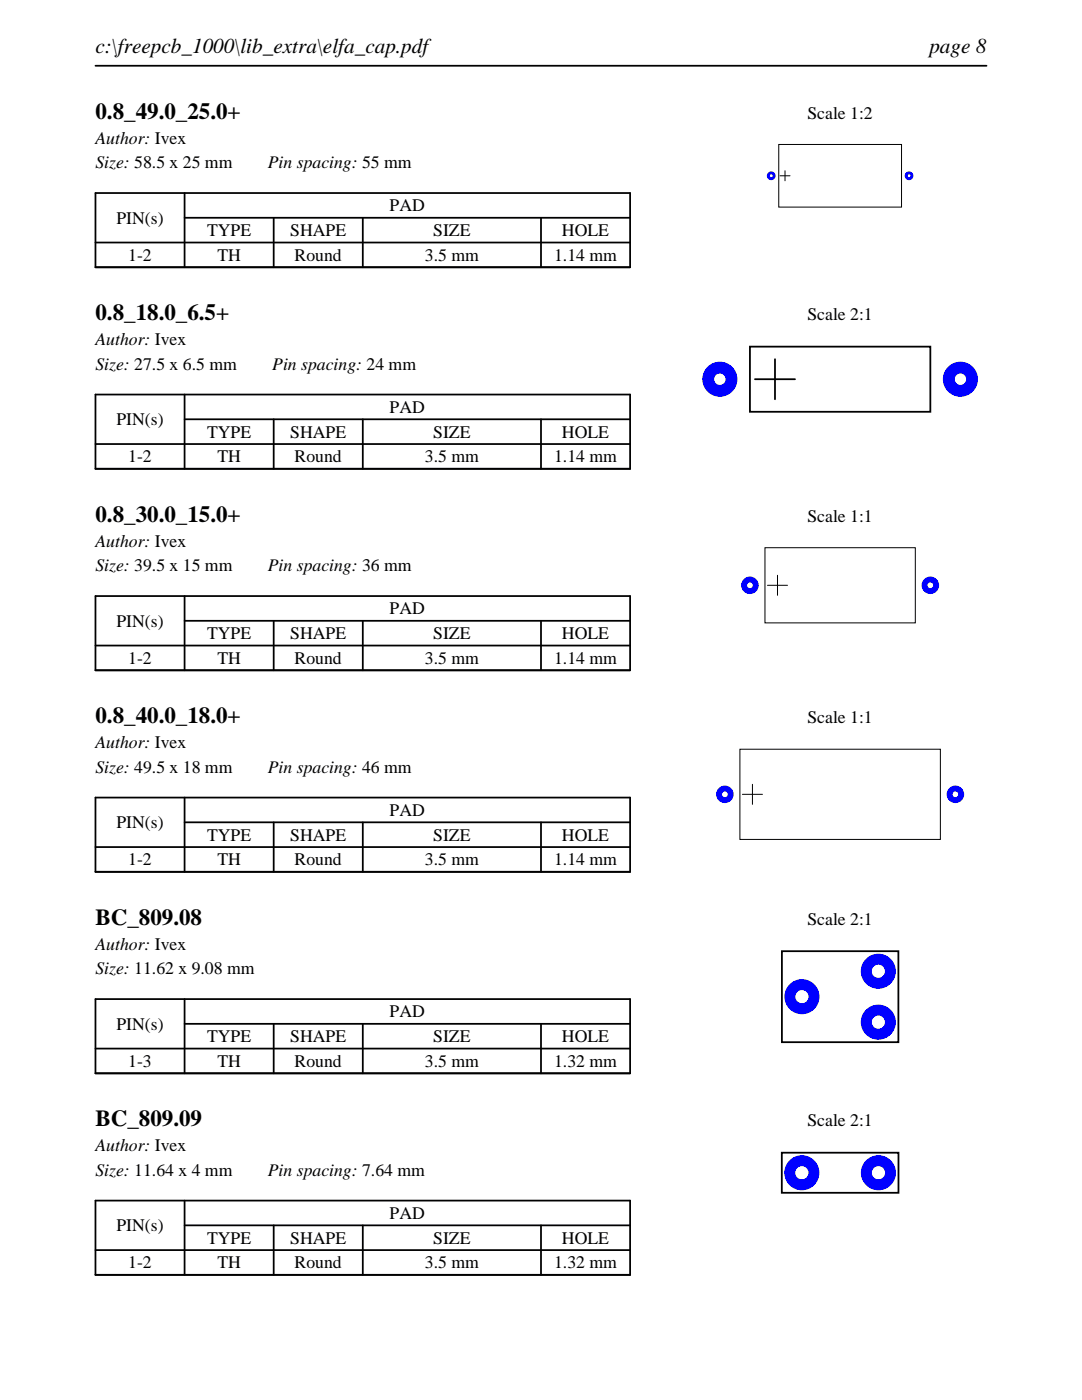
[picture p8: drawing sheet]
<svg xmlns="http://www.w3.org/2000/svg" width="216mm" height="279mm" viewBox="0 0 216 279" stroke-linecap="round" stroke-linejoin="round" font-family="sans-serif">
<path d="M19 13.1h177.8M19 38.5h106.7v14.8h-106.7zM36.8 38.5v14.8M19 48.4h106.7M36.8 43.5h88.9M54.6 43.5v9.8M72.4 43.5v9.8M107.9 43.5v9.8" fill="none" stroke="#000" stroke-width=".35"/>
<path d="M155.4 28.8h24.5v12.5h-24.5zM155.6 35.1h2zM156.6 34.1v2z" fill="none" stroke="#000" stroke-width=".2"/>
<g fill="#00f">
<path d="M153 35.1a.9 .9 0 0 0 1.8 0 .9 .9 0 0 0-1.8 0zM153.6 35.1a.3 .3 0 0 1 .6 0 .3 .3 0 0 1-.6 0z"/>
<path d="M180.5 35.1a.9 .9 0 0 0 1.8 0 .9 .9 0 0 0-1.8 0zM181.1 35.1a.3 .3 0 0 1 .6 0 .3 .3 0 0 1-.6 0z"/>
</g>
<path d="M19 78.7h106.7v14.9h-106.7zM36.8 78.7v14.9M19 88.6h106.7M36.8 83.7h88.9M54.6 83.7v9.9M72.4 83.7v9.9M107.9 83.7v9.9" fill="none" stroke="#000" stroke-width=".35"/>
<path d="M149.6 69.2h36v13h-36zM150.6 75.7h8zM154.6 71.7v8z" fill="none" stroke="#000" stroke-width=".36"/>
<g fill="#00f">
<path d="M140.1 75.7a3.5 3.5 0 0 0 7 0 3.5 3.5 0 0 0-7 0zM142.5 75.7a1.15 1.15 0 0 1 2.3 0 1.15 1.15 0 0 1-2.3 0z"/>
<path d="M188.1 75.7a3.5 3.5 0 0 0 7 0 3.5 3.5 0 0 0-7 0zM190.5 75.7a1.15 1.15 0 0 1 2.3 0 1.15 1.15 0 0 1-2.3 0z"/>
</g>
<path d="M19 119h106.7v14.8h-106.7zM36.8 119v14.8M19 128.8h106.7M36.8 123.9h88.9M54.6 123.9v9.9M72.4 123.9v9.9M107.9 123.9v9.9" fill="none" stroke="#000" stroke-width=".35"/>
<path d="M152.6 109.3h30v15h-30zM153.1 116.8h4zM155.1 114.8v4z" fill="none" stroke="#000" stroke-width=".2"/>
<g fill="#00f">
<path d="M147.9 116.8a1.75 1.75 0 0 0 3.5 0 1.75 1.75 0 0 0-3.5 0zM149.1 116.8a.57 .57 0 0 1 1.1 0 .57 .57 0 0 1-1.1 0z"/>
<path d="M183.9 116.8a1.75 1.75 0 0 0 3.5 0 1.75 1.75 0 0 0-3.5 0zM185.1 116.8a.57 .57 0 0 1 1.1 0 .57 .57 0 0 1-1.1 0z"/>
</g>
<path d="M19 159.2h106.7v14.8h-106.7zM36.8 159.2v14.8M19 169.1h106.7M36.8 164.1h88.9M54.6 164.1v9.9M72.4 164.1v9.9M107.9 164.1v9.9" fill="none" stroke="#000" stroke-width=".35"/>
<path d="M147.6 149.5h40v18h-40zM148.1 158.5h4zM150.1 156.5v4z" fill="none" stroke="#000" stroke-width=".2"/>
<g fill="#00f">
<path d="M142.9 158.5a1.75 1.75 0 0 0 3.5 0 1.75 1.75 0 0 0-3.5 0zM144.1 158.5a.57 .57 0 0 1 1.1 0 .57 .57 0 0 1-1.1 0z"/>
<path d="M188.9 158.5a1.75 1.75 0 0 0 3.5 0 1.75 1.75 0 0 0-3.5 0zM190.1 158.5a.57 .57 0 0 1 1.1 0 .57 .57 0 0 1-1.1 0z"/>
</g>
<path d="M19 199.4h106.7v14.8h-106.7zM36.8 199.4v14.8M19 209.3h106.7M36.8 204.3h88.9M54.6 204.3v9.9M72.4 204.3v9.9M107.9 204.3v9.9" fill="none" stroke="#000" stroke-width=".35"/>
<path d="M156 189.8h23.3v18.2h-23.3z" fill="none" stroke="#000" stroke-width=".36"/>
<g fill="#00f">
<path d="M171.8 193.8a3.5 3.5 0 0 0 7 0 3.5 3.5 0 0 0-7 0zM173.9 193.8a1.35 1.35 0 0 1 2.7 0 1.35 1.35 0 0 1-2.7 0z"/>
<path d="M156.5 198.9a3.5 3.5 0 0 0 7 0 3.5 3.5 0 0 0-7 0zM158.7 198.9a1.32 1.32 0 0 1 2.6 0 1.32 1.32 0 0 1-2.6 0z"/>
<path d="M171.8 204a3.5 3.5 0 0 0 7 0 3.5 3.5 0 0 0-7 0zM173.9 204a1.35 1.35 0 0 1 2.7 0 1.35 1.35 0 0 1-2.7 0z"/>
</g>
<path d="M19 239.6h106.7v14.8h-106.7zM36.8 239.6v14.8M19 249.5h106.7M36.8 244.5h88.9M54.6 244.5v9.9M72.4 244.5v9.9M107.9 244.5v9.9" fill="none" stroke="#000" stroke-width=".35"/>
<path d="M156 230h23.3v8h-23.3z" fill="none" stroke="#000" stroke-width=".36"/>
<g fill="#00f">
<path d="M156.5 234a3.5 3.5 0 0 0 7 0 3.5 3.5 0 0 0-7 0zM158.7 234a1.32 1.32 0 0 1 2.6 0 1.32 1.32 0 0 1-2.6 0z"/>
<path d="M171.8 234a3.5 3.5 0 0 0 7 0 3.5 3.5 0 0 0-7 0zM174 234a1.32 1.32 0 0 1 2.6 0 1.32 1.32 0 0 1-2.6 0z"/>
</g>
<g font-size="4.6">
<text x="19" y="23.7">0.8_49.0_25.0+</text>
<text x="19" y="63.9">0.8_18.0_6.5+</text>
<text x="19" y="104.1">0.8_30.0_15.0+</text>
<text x="19" y="144.4">0.8_40.0_18.0+</text>
<text x="19" y="184.6">BC_809.08</text>
<text x="19" y="224.8">BC_809.09</text>
</g>
<g font-size="4.2">
<text x="19" y="10.6">c:\freepcb_1000\lib_extra\elfa_cap.pdf</text>
<text x="185.4" y="10.6">page 8</text>
</g>
<g font-size="3.5">
<text x="161.1" y="23.7">Scale 1:2</text>
<text x="19" y="28.6">Author: Ivex</text>
<text x="19" y="33.6">Size: 58.5 x 25 mm</text>
<text x="53.4" y="33.6">Pin spacing: 55 mm</text>
<text x="23.2" y="44.6">PIN(s)</text>
<text x="41.3" y="47.1">TYPE</text>
<text x="57.9" y="47.1">SHAPE</text>
<text x="77.8" y="42.2">PAD</text>
<text x="86.4" y="47.1">SIZE</text>
<text x="112.1" y="47.1">HOLE</text>
<text x="25.6" y="52.1">1-2</text>
<text x="43.4" y="52.1">TH</text>
<text x="58.8" y="52.1">Round</text>
<text x="84.8" y="52.1">3.5 mm</text>
<text x="110.6" y="52.1">1.14 mm</text>
<text x="161.1" y="63.9">Scale 2:1</text>
<text x="19" y="68.9">Author: Ivex</text>
<text x="19" y="73.8">Size: 27.5 x 6.5 mm</text>
<text x="54.3" y="73.8">Pin spacing: 24 mm</text>
<text x="77.8" y="82.4">PAD</text>
<text x="23.2" y="84.8">PIN(s)</text>
<text x="41.3" y="87.3">TYPE</text>
<text x="57.9" y="87.3">SHAPE</text>
<text x="86.4" y="87.3">SIZE</text>
<text x="112.1" y="87.3">HOLE</text>
<text x="25.6" y="92.3">1-2</text>
<text x="43.4" y="92.3">TH</text>
<text x="58.8" y="92.3">Round</text>
<text x="84.8" y="92.3">3.5 mm</text>
<text x="110.6" y="92.3">1.14 mm</text>
<text x="161.1" y="104.1">Scale 1:1</text>
<text x="19" y="109.1">Author: Ivex</text>
<text x="19" y="114">Size: 39.5 x 15 mm</text>
<text x="53.4" y="114">Pin spacing: 36 mm</text>
<text x="23.2" y="125.1">PIN(s)</text>
<text x="77.8" y="122.6">PAD</text>
<text x="41.3" y="127.6">TYPE</text>
<text x="57.9" y="127.6">SHAPE</text>
<text x="86.4" y="127.6">SIZE</text>
<text x="112.1" y="127.6">HOLE</text>
<text x="25.6" y="132.5">1-2</text>
<text x="43.4" y="132.5">TH</text>
<text x="58.8" y="132.5">Round</text>
<text x="84.8" y="132.5">3.5 mm</text>
<text x="110.6" y="132.5">1.14 mm</text>
<text x="19" y="149.3">Author: Ivex</text>
<text x="161.1" y="144.4">Scale 1:1</text>
<text x="19" y="154.2">Size: 49.5 x 18 mm</text>
<text x="53.4" y="154.2">Pin spacing: 46 mm</text>
<text x="23.2" y="165.3">PIN(s)</text>
<text x="41.3" y="167.8">TYPE</text>
<text x="57.9" y="167.8">SHAPE</text>
<text x="77.8" y="162.8">PAD</text>
<text x="86.4" y="167.8">SIZE</text>
<text x="112.1" y="167.8">HOLE</text>
<text x="25.6" y="172.7">1-2</text>
<text x="43.4" y="172.7">TH</text>
<text x="58.8" y="172.7">Round</text>
<text x="84.8" y="172.7">3.5 mm</text>
<text x="110.6" y="172.7">1.14 mm</text>
<text x="161.1" y="184.6">Scale 2:1</text>
<text x="19" y="189.5">Author: Ivex</text>
<text x="19" y="194.5">Size: 11.62 x 9.08 mm</text>
<text x="77.8" y="203.1">PAD</text>
<text x="23.2" y="205.5">PIN(s)</text>
<text x="41.3" y="208">TYPE</text>
<text x="57.9" y="208">SHAPE</text>
<text x="86.4" y="208">SIZE</text>
<text x="112.1" y="208">HOLE</text>
<text x="25.6" y="212.9">1-3</text>
<text x="43.4" y="212.9">TH</text>
<text x="58.8" y="212.9">Round</text>
<text x="84.8" y="212.9">3.5 mm</text>
<text x="110.6" y="212.9">1.32 mm</text>
<text x="161.1" y="224.8">Scale 2:1</text>
<text x="19" y="229.7">Author: Ivex</text>
<text x="19" y="234.7">Size: 11.64 x 4 mm</text>
<text x="53.4" y="234.7">Pin spacing: 7.64 mm</text>
<text x="23.2" y="245.7">PIN(s)</text>
<text x="77.8" y="243.3">PAD</text>
<text x="41.3" y="248.2">TYPE</text>
<text x="57.9" y="248.2">SHAPE</text>
<text x="86.4" y="248.2">SIZE</text>
<text x="112.1" y="248.2">HOLE</text>
<text x="25.6" y="253.2">1-2</text>
<text x="43.4" y="253.2">TH</text>
<text x="58.8" y="253.2">Round</text>
<text x="84.8" y="253.2">3.5 mm</text>
<text x="110.6" y="253.2">1.32 mm</text>
</g>
</svg>
